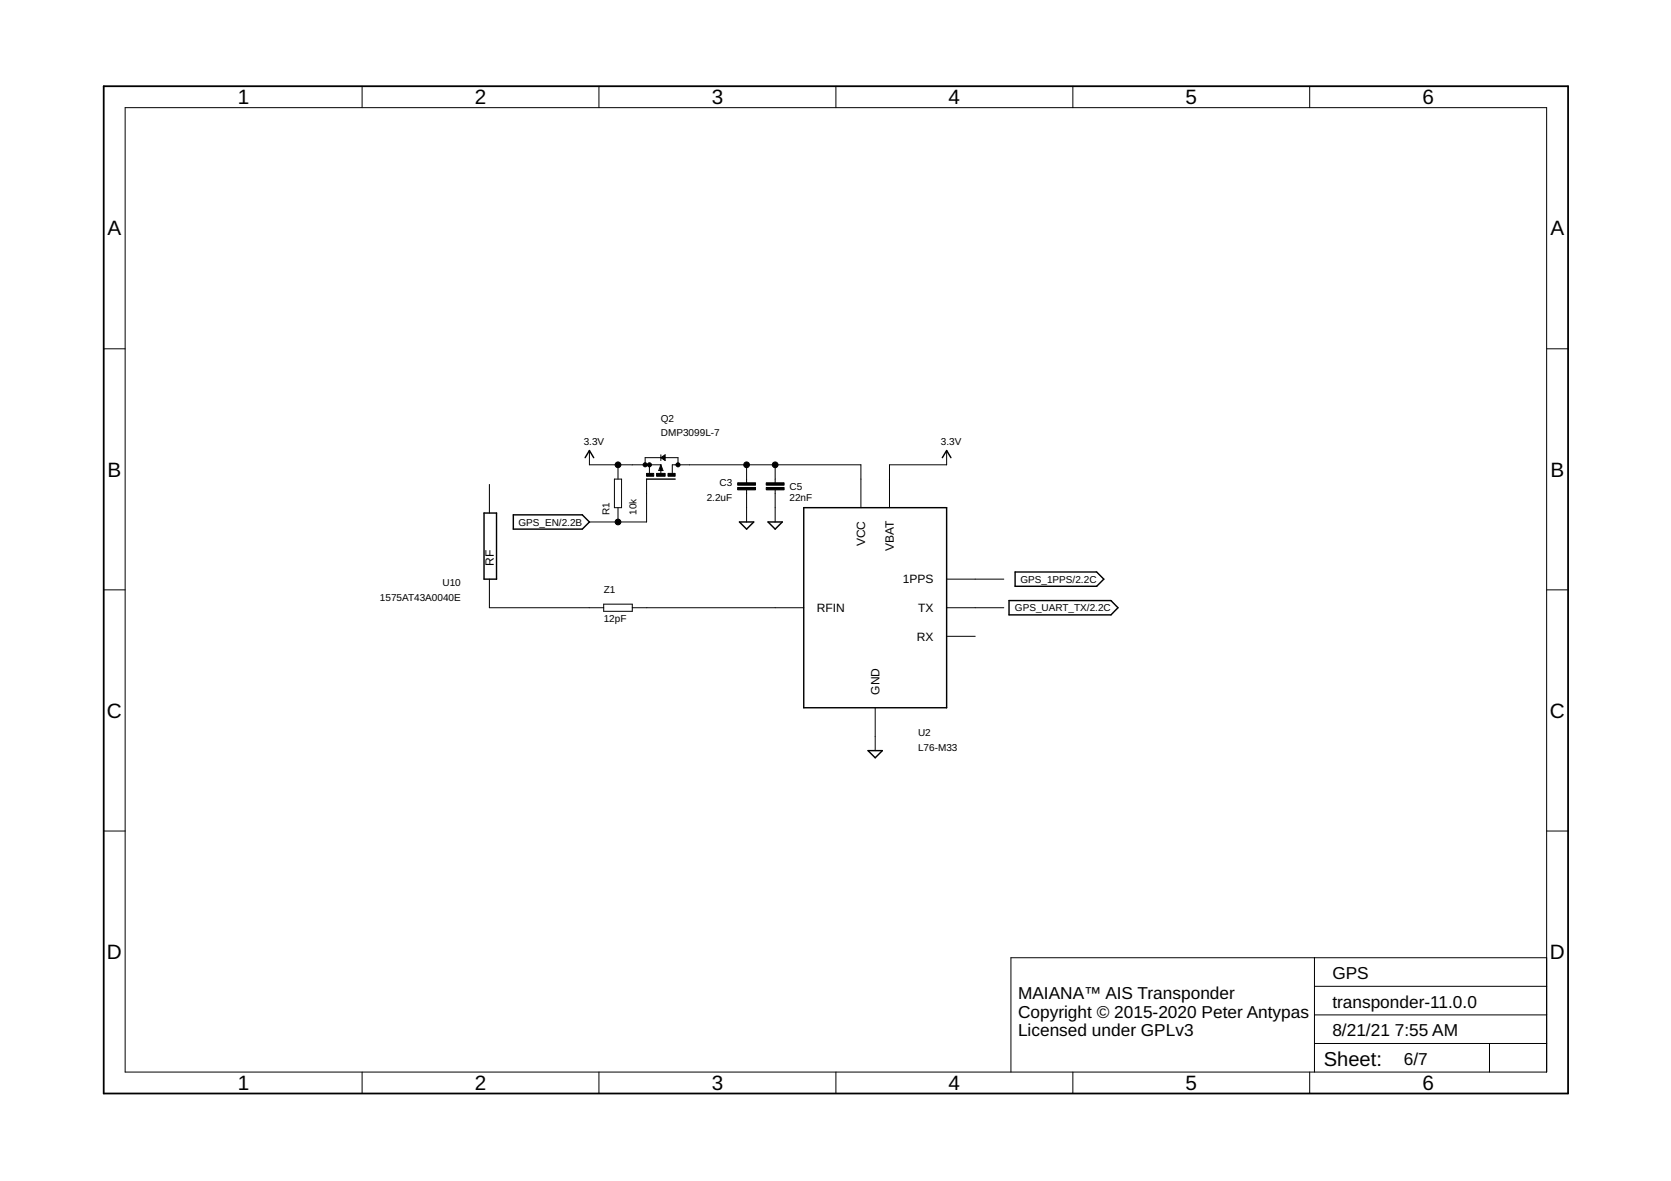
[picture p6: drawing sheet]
<svg xmlns="http://www.w3.org/2000/svg" width="297mm" height="210mm" viewBox="0 0 297 210" stroke-linecap="round" stroke-linejoin="round" font-family="sans-serif">
<g fill="none" stroke="#000" stroke-width=".25">
<path d="M86 91.2h2.3v11.7h-2.3zM91.2 91.5h12.3l1.3 1.3-1.3 1.2h-12.3zM104 81.3l.8-1.2 .7 1.2M114.9 85.2h5.1M117.5 83l.1 .5h-.3l.2-.4M117.7 81.3l.4-.2v.5zM131.4 92.8h2.6l-1.3 1.2zM136.5 92.8h2.6l-1.3 1.2zM142.9 90.2h25.4v35.6h-25.4zM167.5 81.3l.8-1.2 .7 1.2M179.4 106.7h18.1l1.2 1.3-1.2 1.3h-18.1zM180.4 101.7h14.5l1.3 1.2-1.3 1.3h-14.5z"/>
<path d="M154.3 133.4h2.5l-1.2 1.3z"/>
</g>
<g fill="none" stroke="#000" stroke-width=".18">
<path d="M22.2 19.1h252.7v171.4h-252.7zM64.4 15.3v3.8M106.5 15.3v3.8M148.6 15.3v3.8M190.7 15.3v3.8M232.8 15.3v3.8M18.4 62h3.8M274.9 62h3.8M87 86.1v5.1M104.8 80.1v2.5h12.7M109.2 85.2h1.3v5h-1.3zM109.9 82.6v2.6"/>
<path d="M109.9 90.2v2.6M114.7 82.6v-1.3h5.8v1.3M114.9 85.2v7.6h-10.1M115.4 82.6v1.5M117.5 82.6l.4 1h-.8zM117.5 80.8v1.1M117.5 82.6v1.5M117.5 81.3l.7-.5v1.1zM119.5 84.1v-1.5h33.5v7.6M132.7 82.6v3.2M132.7 87.1v5.7M137.8 82.6v3.2"/>
<path d="M137.8 87.1v5.7M168.3 80.1v2.5h-10.2v7.6M18.4 104.8h3.8M87 102.9v5.1h20.3M107.3 107.4h5.1v1.2h-5.1zM112.4 108h30.5M168.3 108h10.1M168.3 102.9h10.1M168.3 113.1h5.1M274.9 104.8h3.8M155.6 125.8v7.6M18.4 147.7h3.8"/>
<path d="M274.9 147.7h3.8M233.7 170.2v20.3M233.7 175.3h41.2M274.9 170.2h-95.2v20.3M64.4 190.5v3.9M106.5 190.5v3.9M148.6 190.5v3.9M190.7 190.5v3.9M232.8 190.5v3.9M233.7 185.5h41.2M233.7 180.4h41.2M264.8 185.5v5"/>
</g>
<path d="M18.4 15.3h260.3v179.1h-260.3z" fill="none" stroke="#000" stroke-width=".32"/>
<path d="M114.9 84.1h1.3v.5h-1.3zM116.7 84.1h1.5v.5h-1.5zM118.7 84.1h1.3v.5h-1.3zM131.1 85.8h3.2v.4h-3.2zM131.1 86.6h3.2v.5h-3.2zM136.2 85.8h3.2v.4h-3.2zM136.2 86.6h3.2v.5h-3.2z" fill="#000" stroke="#000" stroke-width=".18"/>
<g fill="#000" stroke="#000" stroke-width=".18">
<circle cx="109.9" cy="92.8" r=".51"/>
<circle cx="109.9" cy="82.6" r=".51"/>
<circle cx="114.7" cy="82.6" r=".36"/>
<circle cx="115.4" cy="82.6" r=".36"/>
<circle cx="120.5" cy="82.6" r=".36"/>
<circle cx="132.7" cy="82.6" r=".51"/>
<circle cx="137.8" cy="82.6" r=".51"/>
</g>
<g font-size="3.7">
<text x="42.3" y="18.5">1</text>
<text x="84.4" y="18.5">2</text>
<text x="126.5" y="18.5">3</text>
<text x="168.6" y="18.5">4</text>
<text x="210.7" y="18.5">5</text>
<text x="252.9" y="18.5">6</text>
<text x="19.1" y="41.9">A</text>
<text x="275.6" y="41.9">A</text>
<text x="19.1" y="84.7">B</text>
<text x="275.6" y="84.7">B</text>
<text x="19" y="127.6">C</text>
<text x="275.5" y="127.6">C</text>
<text x="19" y="170.4">D</text>
<text x="275.5" y="170.4">D</text>
<text x="42.3" y="193.7">1</text>
<text x="84.4" y="193.7">2</text>
<text x="126.5" y="193.7">3</text>
<text x="168.6" y="193.7">4</text>
<text x="210.7" y="193.7">5</text>
<text x="252.9" y="193.7">6</text>
</g>
<text font-size="3.6" x="235.3" y="189.4">Sheet:</text>
<g font-size="3.1">
<text x="181" y="177.6">MAIANA™ AIS Transponder</text>
<text x="236.8" y="174">GPS</text>
<text x="236.8" y="179.1">transponder-11.0.0</text>
<text x="181" y="180.9">Copyright © 2015-2020 Peter Antypas</text>
<text x="181" y="184.2">Licensed under GPLv3</text>
<text x="236.8" y="184.2">8/21/21</text>
<text x="247.9" y="184.2">7:55 AM</text>
<text x="249.5" y="189.3">6/7</text>
</g>
<g font-size="2.1">
<text x="87.8" y="100.6" transform="rotate(-90 87.8 100.6)">RF</text>
<text x="153.8" y="97.1" transform="rotate(-90 153.8 97.1)">VCC</text>
<text x="158.9" y="98" transform="rotate(-90 158.9 98)">VBAT</text>
<text x="160.5" y="103.7">1PPS</text>
<text x="145.2" y="108.8">RFIN</text>
<text x="163" y="113.9">RX</text>
<text x="163.2" y="108.8">TX</text>
<text x="156.3" y="123.5" transform="rotate(-90 156.3 123.5)">GND</text>
</g>
<g font-size="1.8">
<text x="117.5" y="77.5">DMP3099L-7</text>
<text x="117.5" y="75">Q2</text>
<text x="103.8" y="79.1">3.3V</text>
<text x="167.3" y="79.1">3.3V</text>
<text x="125.6" y="89">2.2uF</text>
<text x="127.9" y="86.4">C3</text>
<text x="140.3" y="89">22nF</text>
<text x="140.3" y="87.1">C5</text>
<text x="92.1" y="93.4">GPS_EN/2.2B</text>
<text x="108.4" y="91.5" transform="rotate(-90 108.4 91.5)">R1</text>
<text x="113.2" y="91.5" transform="rotate(-90 113.2 91.5)">10k</text>
<text x="67.5" y="106.7">1575AT43A0040E</text>
<text x="78.7" y="104.2">U10</text>
<text x="107.3" y="105.5">Z1</text>
<text x="181.4" y="103.6">GPS_1PPS/2.2C</text>
<text x="107.3" y="110.6">12pF</text>
<text x="180.4" y="108.6">GPS_UART_TX/2.2C</text>
<text x="163.2" y="130.9">U2</text>
<text x="163.2" y="133.4">L76-M33</text>
</g>
</svg>
